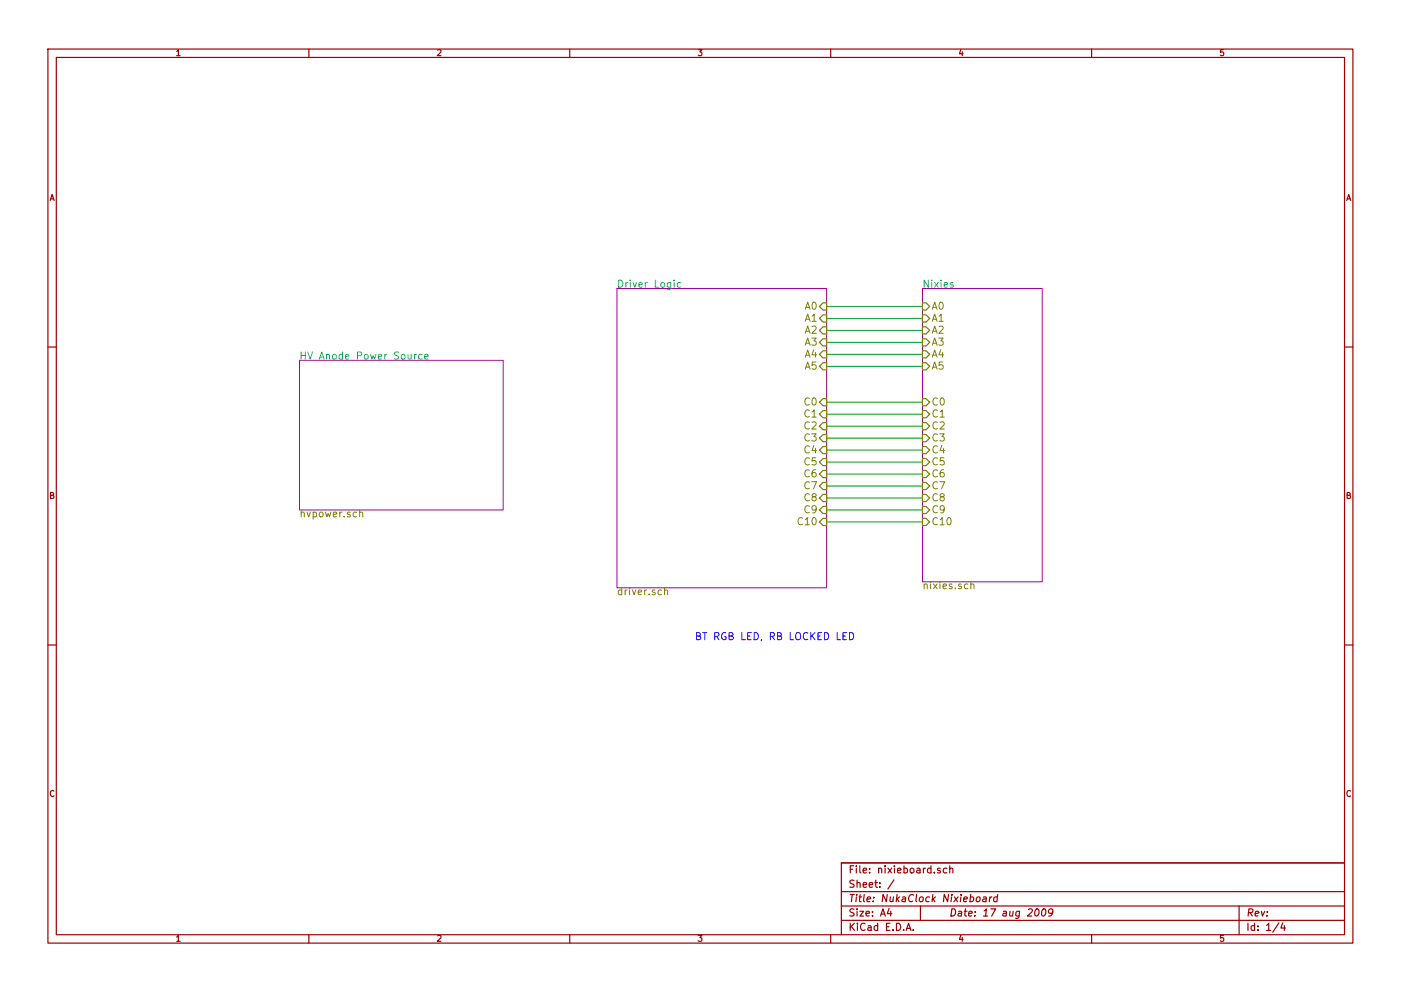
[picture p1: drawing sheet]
<svg xmlns="http://www.w3.org/2000/svg" width="297mm" height="210mm" viewBox="0 0 297 210" stroke-linecap="round" stroke-linejoin="round" font-family="sans-serif">
<g fill="none" stroke="#a00000" stroke-width=".25">
<path d="M10.2 10.4h276.6v189.7h-276.6zM11.9 12.2h273.2v186.1h-273.2zM65.5 10.4v1.8M120.8 10.4v1.8M176.1 10.4v1.8M231.4 10.4v1.8M10.2 73.6h1.7M285.1 73.6h1.7M10.2 136.8h1.7M285.1 136.8h1.7M65.5 198.3v1.8M120.8 198.3v1.8"/>
<path d="M176.1 198.3v1.8M178.4 189.2h106.7M178.4 195.3h106.7M178.4 192.2h106.7M188.5 192.8l-.4 1h1M188.8 193.3v1.1M189.5 186.7l-1.3 1.9M192.1 197.4l.5-1.5 .5 1.5M192.3 197h.7M193.6 197.3v.1M195.1 192.2v3.1M199.3 184.3l-.3-.1-.2 .2v.2l.5 .2v.3h-.5"/>
<path d="M200.7 184.3l-.4-.1-.3 .3 .1 .6 .2 .1 .4-.1M201.4 184.3a.36 .36 0 0 1 .6 .1v.8M201.4 183.7v1.5M207.1 190.4l.3-.1 .4 .1v.6l-.4 .3-.4-.1zM208.5 190.4h.6l-.1 .9M209.1 190.7l-.7 .1-.1 .3 .2 .2 .5-.1M209.9 190.3l-.1 1M210.3 190.3l-.5 .3M211.5 190.4l-.5-.1-.3 .3v.6l.2 .1 .5-.1M211.5 189.8l-.1 1.5M219.6 193l.3-.2a.78 .78 0 0 1 .5 .7 .78 .78 0 0 1-.4 .7l-.3 .2-.3-.3v-.7zM221.2 192.9l.1-.1a.78 .78 0 0 1 .5 .7 .78 .78 0 0 1-.3 .7l-.4 .2a.97 .97 0 0 1 .1-1.5z"/>
<path d="M223.2 193.5l-.3 .3-.5-.1-.1-.2 .2-.6 .5-.1 .2 .2a1.11 1.11 0 0 1-.5 1.4h-.3M231.4 198.3v1.8M262.7 192.2v6.1M271.1 195.8l-1.3 2M272 195.8l-.4 1.1h.9M272.3 196.4v1M285.1 183.1h-106.7v15.2"/>
</g>
<path d="M63.5 76.4h43.2v31.8h-43.2zM130.8 61.2h44.5v63.5h-44.5zM195.6 61.2h25.4v62.2h-25.4z" fill="none" stroke="#a000a0" stroke-width=".21"/>
<path d="M142.9 59.4v.2M142.9 59.9v1.1M87.9 75.2v1M88.3 75.2l-.4 .3M89.5 75.3l-.4-.1-.4 .3 .1 .6 .3 .1 .4-.1M90 75.7l.8-.1-.1-.3-.4-.1-.3 .2 .1 .7h.6M144.3 60l-.4-.1-.3 .3 .1 .6 .2 .2 .4-.1M202.1 60l-.4-.1-.2 .3v.2l.6 .1v.4h-.6" fill="none" stroke="#00a0a0" stroke-width=".21"/>
<path d="M76.3 108.8v-.1a.36 .36 0 0 1 .6 .2v.8M76.3 108.1v1.6M140.9 125.3l.1-.1a.36 .36 0 0 1 .6 .2v.8M140.9 124.7v1.5M205.8 124h.1a.36 .36 0 0 1 .6 .1v.8M205.8 123.4v1.5" fill="none" stroke="#808000" stroke-width=".21"/>
<g fill="none" stroke="#00a000" stroke-width=".21">
<path d="M175.3 75.2h20.3M175.3 70.1h20.3M175.3 65h20.3M175.3 67.6h20.3M175.3 72.6h20.3M175.3 77.7h20.3M175.3 95.5h20.3M175.3 90.4h20.3M175.3 85.3h20.3M175.3 87.9h20.3M175.3 93h20.3M175.3 98h20.3"/>
<path d="M175.3 110.7h20.3M175.3 105.7h20.3M175.3 100.6h20.3M175.3 103.1h20.3M175.3 108.2h20.3"/>
</g>
<g fill="none" stroke="#808000" stroke-width=".25">
<path d="M173.7 77.7l.8-.7h.8v1.5h-.8zM174.5 74.4h.8v1.5h-.8l-.8-.7zM174.5 71.9h.8v1.5h-.8l-.8-.8zM174.5 69.3h.8v1.6h-.8l-.8-.8zM174.5 66.8h.8v1.5h-.8l-.8-.7zM174.5 64.3h.8v1.5h-.8l-.8-.8zM195.6 77h.7l.8 .7-.8 .8h-.7zM195.6 74.4h.7l.8 .8-.8 .7h-.7zM195.6 71.9h.7l.8 .7-.8 .8h-.7zM195.6 69.3h.7l.8 .8-.8 .8h-.7zM195.6 66.8h.7l.8 .8-.8 .7h-.7zM195.6 64.3h.7l.8 .7-.8 .8h-.7z"/>
<path d="M173.7 98l.8-.7h.8v1.5h-.8zM174.5 99.8h.8v1.5h-.8l-.8-.7zM174.5 94.7h.8v1.6h-.8l-.8-.8zM174.5 92.2h.8v1.5h-.8l-.8-.7zM174.5 89.7h.8v1.5h-.8l-.8-.8zM174.5 87.1h.8v1.5h-.8l-.8-.7zM174.5 84.6h.8v1.5h-.8l-.8-.8zM195.6 99.8h.7l.8 .8-.8 .7h-.7zM195.6 97.3h.7l.8 .7-.8 .8h-.7zM195.6 94.7h.7l.8 .8-.8 .8h-.7zM195.6 92.2h.7l.8 .8-.8 .7h-.7zM195.6 89.7h.7l.8 .7-.8 .8h-.7z"/>
<path d="M195.6 87.1h.7l.8 .8-.8 .7h-.7zM195.6 84.6h.7l.8 .7-.8 .8h-.7zM173.7 105.7l.8-.8h.8v1.5h-.8zM174.5 110h.8v1.5h-.8l-.8-.8zM174.5 107.4h.8v1.6h-.8l-.8-.8zM174.5 102.4h.8v1.5h-.8l-.8-.8zM195.6 110h.7l.8 .7-.8 .8h-.7zM195.6 107.4h.7l.8 .8-.8 .8h-.7zM195.6 104.9h.7l.8 .8-.8 .7h-.7zM195.6 102.4h.7l.8 .7-.8 .8h-.7z"/>
</g>
<path d="M178.7 134.9h.5M179.5 134.2h-.8v1.5h.8M180.1 134.2a.77 .77 0 0 1 .9 .8 .77 .77 0 0 1-.9 .7z" fill="none" stroke="#00f" stroke-width=".21"/>
<g font-size="2.1" fill="#00a0a0">
<text x="130.8" y="61.1">Driver Logic</text>
<text x="195.6" y="61.1">Nixies</text>
<text x="63.5" y="76.3">HV Anode Power Source</text>
</g>
<g font-size="2.1" fill="#808000">
<text x="170.6" y="65.8">A0</text>
<text x="197.5" y="65.8">A0</text>
<text x="170.6" y="70.9">A2</text>
<text x="170.6" y="68.3">A1</text>
<text x="197.5" y="70.9">A2</text>
<text x="197.5" y="68.3">A1</text>
<text x="170.6" y="75.9">A4</text>
<text x="170.6" y="73.4">A3</text>
<text x="197.5" y="75.9">A4</text>
<text x="197.5" y="73.4">A3</text>
<text x="170.6" y="78.5">A5</text>
<text x="197.5" y="78.5">A5</text>
<text x="170.6" y="88.6">C1</text>
<text x="170.6" y="86.1">C0</text>
<text x="197.5" y="88.6">C1</text>
<text x="197.5" y="86.1">C0</text>
<text x="170.6" y="93.7">C3</text>
<text x="170.6" y="91.2">C2</text>
<text x="197.5" y="93.7">C3</text>
<text x="197.5" y="91.2">C2</text>
<text x="170.6" y="101.3">C6</text>
<text x="170.6" y="98.8">C5</text>
<text x="170.6" y="96.3">C4</text>
<text x="197.5" y="101.3">C6</text>
<text x="197.5" y="98.8">C5</text>
<text x="197.5" y="96.3">C4</text>
<text x="170.6" y="106.4">C8</text>
<text x="170.6" y="103.9">C7</text>
<text x="197.5" y="106.4">C8</text>
<text x="197.5" y="103.9">C7</text>
<text x="63.5" y="109.8">hvpower.sch</text>
<text x="169.4" y="111.5">C10</text>
<text x="170.6" y="109">C9</text>
<text x="197.5" y="111.5">C10</text>
<text x="197.5" y="109">C9</text>
<text x="195.6" y="125.1">nixies.sch</text>
<text x="130.8" y="126.3">driver.sch</text>
</g>
<text font-size="2.1" fill="#00f" x="147.3" y="135.9">BT RGB LED, RB LOCKED LED</text>
<g font-size="2.1" fill="#a00000">
<text x="179.9" y="185.4">File: nixieboard.sch</text>
<text x="179.9" y="191.5">Title: NukaClock Nixieboard</text>
<text x="179.9" y="188.4">Sheet: /</text>
<text x="179.9" y="197.6">KiCad E.D.A.</text>
<text x="179.9" y="194.5">Size: A4</text>
<text x="201.2" y="194.5">Date: 17 aug 2009</text>
<text x="264.2" y="194.5">Rev:</text>
<text x="264.2" y="197.6">Id: 1/4</text>
</g>
<g font-size="1.8" fill="#a00000">
<text x="37.3" y="11.9">1</text>
<text x="92.7" y="11.9">2</text>
<text x="148" y="11.9">3</text>
<text x="203.3" y="11.9">4</text>
<text x="258.6" y="11.9">5</text>
<text x="10.4" y="42.7">A</text>
<text x="285.3" y="42.7">A</text>
<text x="10.4" y="105.9">B</text>
<text x="285.3" y="105.9">B</text>
<text x="10.4" y="169.1">C</text>
<text x="285.3" y="169.1">C</text>
<text x="37.3" y="199.8">1</text>
<text x="92.7" y="199.8">2</text>
<text x="148" y="199.8">3</text>
<text x="203.3" y="199.8">4</text>
<text x="258.6" y="199.8">5</text>
</g>
</svg>
